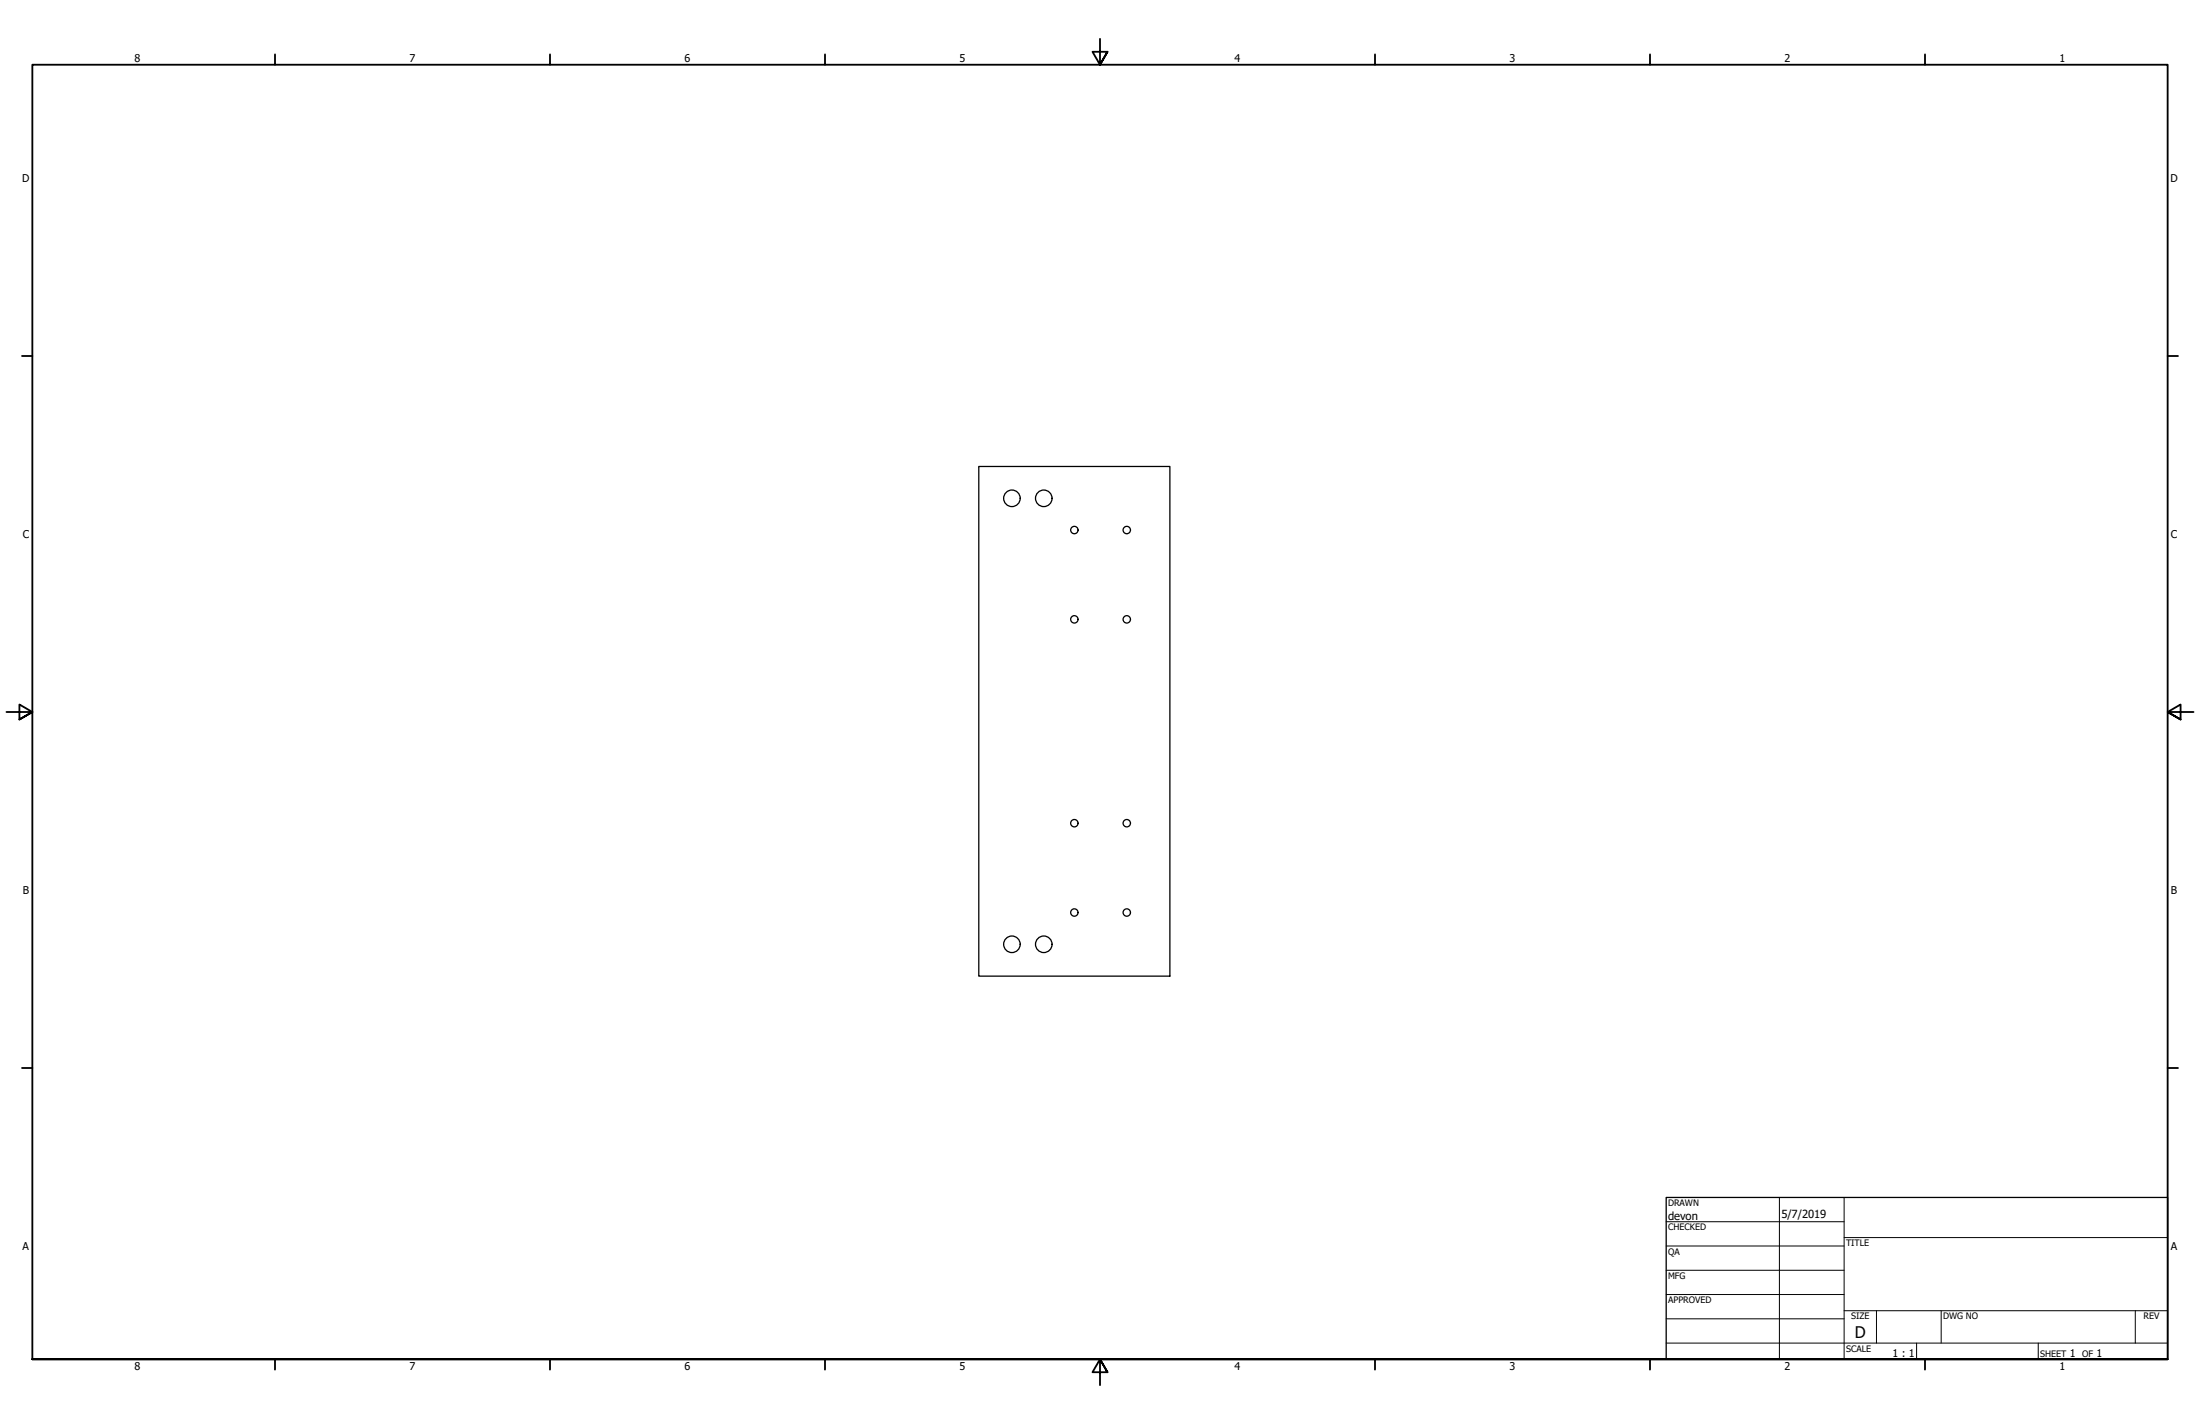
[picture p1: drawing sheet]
<svg xmlns="http://www.w3.org/2000/svg" width="864mm" height="559mm" viewBox="0 0 864 559" stroke-linecap="round" stroke-linejoin="round" font-family="sans-serif">
<!-- layer: Visible (ANSI) -->
<g fill="none" stroke="#000" stroke-width=".51">
<path d="M384.2 183h75v200.1h-75z"/>
<circle cx="397.2" cy="195.5" r="3.2"/>
<circle cx="409.7" cy="195.5" r="3.2"/>
<circle cx="421.7" cy="208" r="1.45"/>
<circle cx="442.3" cy="208" r="1.45"/>
<circle cx="421.7" cy="243" r="1.45"/>
<circle cx="442.3" cy="243" r="1.45"/>
<circle cx="421.7" cy="323" r="1.45"/>
<circle cx="442.3" cy="323" r="1.45"/>
<circle cx="421.7" cy="358.1" r="1.45"/>
<circle cx="442.3" cy="358.1" r="1.45"/>
<circle cx="397.2" cy="370.6" r="3.2"/>
<circle cx="409.7" cy="370.6" r="3.2"/>
</g>
<!-- layer: Border (ANSI) -->
<g fill="none" stroke="#000" stroke-width=".72">
<path d="M431.8 15.2v10.2l-2.9-5.1h5.8l-2.9 5.1 2.9-5.1M107.9 21.3v4.1M215.9 21.3v4.1M323.8 21.3v4.1M539.8 21.3v4.1M647.7 21.3v4.1M755.6 21.3v4.1M8.6 139.7h4.1M850.9 139.7h4.1M2.5 279.4h10.2l-5.1-2.9v5.8l5.1-2.9-5.1 2.9M861.1 279.4h-10.2l5.1-2.9v5.8l-5.1-2.9 5.1 2.9M8.6 419.1h4.1"/>
<path d="M850.9 419.1h4.1M12.7 533.4v-508h838.2v508h-838.2h838.2M107.9 533.4v4.1M215.9 533.4v4.1M323.8 533.4v4.1M434.7 538.5l-2.9-5.1 2.9 5.1h-5.8l2.9-5.1v10.2M539.8 533.4v4.1M647.7 533.4v4.1M755.6 533.4v4.1"/>
</g>
<!-- layer: Title (ANSI) -->
<g fill="none" stroke="#000" stroke-width=".39">
<path d="M654 479.4h69.9M698.5 469.9v63.5M723.9 469.9v63.5M654 488.9h69.9M654 498.5h69.9M723.9 485.6h127M654 508h69.9M654 517.5h69.9M723.9 514.3h127M736.6 514.3v12.7M762 514.3v12.7M838.2 514.3v12.7"/>
<path d="M654 527h196.9M752.3 527v6.4M800.1 527v6.4"/>
</g>
<path d="M654 469.9h196.9v63.5h-196.9z" fill="none" stroke="#000" stroke-width=".51"/>
<text font-size="6.3" x="728.1" y="524.9">D</text>
<g font-size="4.4">
<text x="654.8" y="478.6">devon</text>
<text x="699.3" y="478">5/7/2019</text>
</g>
<g font-size="4.2">
<text x="52.8" y="24.4">8</text>
<text x="160.8" y="24.4">7</text>
<text x="268.7" y="24.4">6</text>
<text x="376.7" y="24.4">5</text>
<text x="484.6" y="24.4">4</text>
<text x="592.6" y="24.4">3</text>
<text x="700.5" y="24.4">2</text>
<text x="808.5" y="24.4">1</text>
<text x="8.7" y="71.4">D</text>
<text x="852" y="71.4">D</text>
<text x="8.9" y="211.1">C</text>
<text x="852.2" y="211.1">C</text>
<text x="8.9" y="350.8">B</text>
<text x="852.2" y="350.8">B</text>
<text x="8.9" y="490.5">A</text>
<text x="852.2" y="490.5">A</text>
<text x="742.9" y="532.6">1 : 1</text>
<text x="812.4" y="532.6">1</text>
<text x="822.9" y="532.6">1</text>
<text x="52.8" y="537.5">8</text>
<text x="160.8" y="537.5">7</text>
<text x="268.7" y="537.5">6</text>
<text x="376.7" y="537.5">5</text>
<text x="484.6" y="537.5">4</text>
<text x="592.6" y="537.5">3</text>
<text x="700.5" y="537.5">2</text>
<text x="808.5" y="537.5">1</text>
</g>
<g font-size="3.5">
<text x="654.8" y="473.2">DRAWN</text>
<text x="654.8" y="482.8">CHECKED</text>
<text x="724.7" y="488.9">TITLE</text>
<text x="654.8" y="492.3">QA</text>
<text x="654.8" y="501.8">MFG</text>
<text x="654.8" y="511.4">APPROVED</text>
<text x="726.7" y="517.7">SIZE</text>
<text x="762.8" y="517.7">DWG NO</text>
<text x="841.4" y="517.7">REV</text>
<text x="724.7" y="530.4">SCALE</text>
<text x="800.9" y="532.6">SHEET</text>
<text x="817.4" y="532.6">OF</text>
</g>
</svg>
